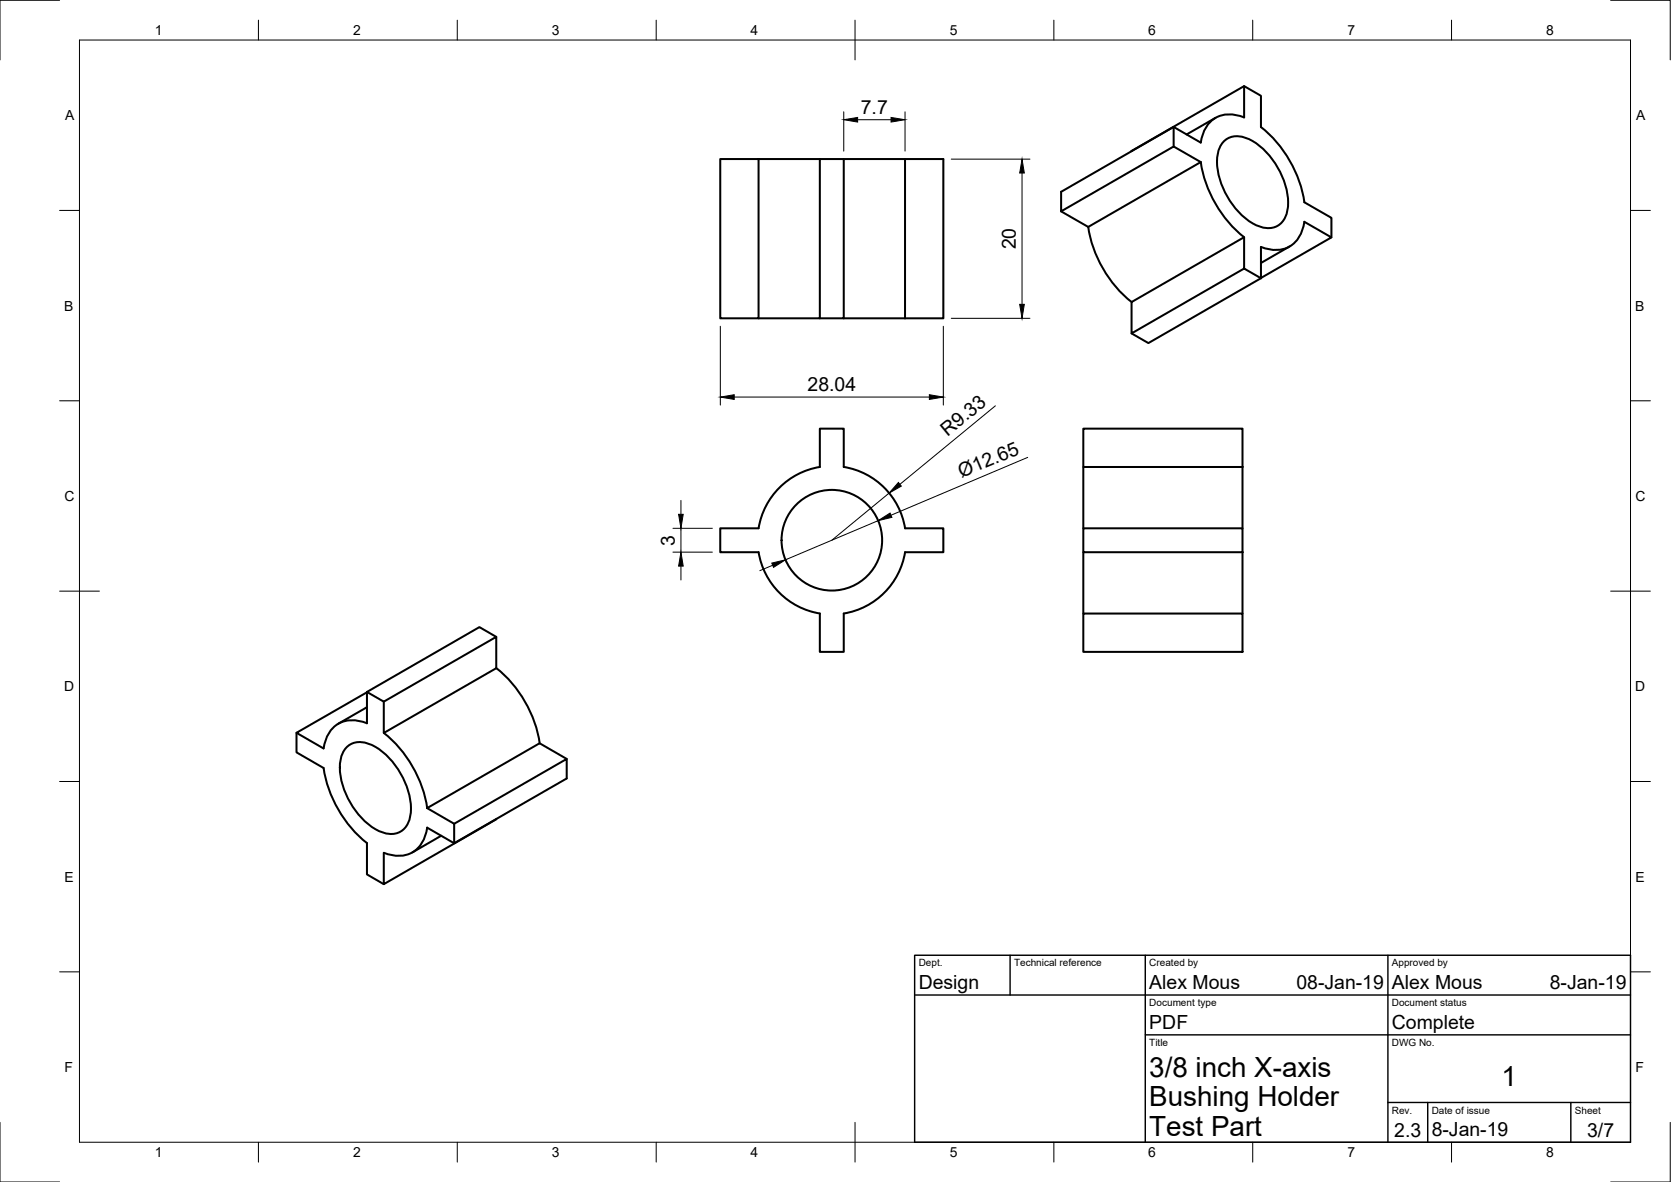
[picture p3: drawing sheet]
<svg xmlns="http://www.w3.org/2000/svg" width="420mm" height="297mm" viewBox="0 0 420 297" stroke-linecap="round" stroke-linejoin="round" font-family="sans-serif">
<!-- layer: Visible -->
<g fill="none" stroke="#000" stroke-width=".51">
<path d="M190.7 40h-9.6v40h9.6v-40h15.4M212.2 40h-6.1v40h-15.4M227.6 40h-15.4v40h-6.1M284.5 38l28.3-16.4 4.3 2.5v7.8a30.2 30.2 0 0 1 10.9 18.9l6.8 3.9v5M295.1 31.9v4.9M305.6 29.6l-7.2 4.2M307.6 35.6a5.1 5.1 0 0 1 6.2-.7 19.1 19.1 0 0 1 10 17.3 5.1 5.1 0 0 1-7.7 4.5 19.1 19.1 0 0 1-10-17.3 6.5 6.5 0 0 1 1.5-3.8zM312.8 21.6v7.9M312.8 29.5a7.5 7.5 0 0 0-9.1 1.8 9.9 9.9 0 0 0-1.8 4.5l-6.8-3.9-28.3 16.3v4.9l28.3-16.3 6.8 3.9M266.8 53.1l6.8 3.9M273.6 57a30.2 30.2 0 0 0 10.9 18.9M301.9 40.7l-28.3 16.3"/>
<path d="M301.9 40.7a30.2 30.2 0 0 0 10.9 18.9M212.2 80h15.4v-40h9.6v40h-9.6M312.8 67.5v-7.9l-28.3 16.3v7.9l28.3-16.3 4.3 2.4M317.1 69.9l17.7-10.2-6.8-4a7.5 7.5 0 0 1-6.2 7.1 9.7 9.7 0 0 1-4.7-.7v7.8M317.1 69.9l-28.3 16.3-4.3-2.4M324.3 61.9l-7.2 4.2M206.1 117.4v-9.7h6.1v9.6a18.7 18.7 0 0 1 15.4 15.5h9.6v6h-9.6M206.2 117.3a18.7 18.7 0 0 0-15.5 15.5h-9.6v6h9.6M272.4 117.4v15.4M272.4 107.7h40v9.7h-40zM312.4 117.4v15.4M190.7 138.8a18.7 18.7 0 0 0 15.5 15.4"/>
<path d="M227.6 138.8a18.7 18.7 0 0 1-15.4 15.4v9.6h-6.1v-9.6M272.4 138.8v15.4M272.4 132.8h40v6h-40zM312.4 138.8v15.4M272.4 154.2h40v9.6h-40zM92.3 174l-17.8 10.2 6.9 3.9a7.5 7.5 0 0 1 6.1-7 9.7 9.7 0 0 1 4.8 .7M92.3 177.7l-7.2 4.2M124.8 167.9l-28.3 16.3v-7.9M124.8 167.9v-7.9l-28.3 16.3-4.2-2.4M124.8 160l-4.3-2.4-28.2 16.3v7.9M124.8 167.9a30.2 30.2 0 0 1 10.9 18.9M74.5 184.2v4.9l6.9 3.9a30.2 30.2 0 0 0 10.9 18.9v7.8l4.2 2.5"/>
<path d="M87.1 187.9a5.1 5.1 0 0 1 6.2-.8 19.1 19.1 0 0 1 10 17.3 5.1 5.1 0 0 1-7.8 4.5 19.1 19.1 0 0 1-10-17.3 6.5 6.5 0 0 1 1.6-3.7zM96.5 184.2a30.2 30.2 0 0 1 10.9 18.9M142.5 190.7l-6.8-3.9-28.3 16.3M107.4 203.1l6.8 3.9M110.9 210l-7.2 4.2M114.2 207v4.9M124.8 205.8l-28.3 16.4v-7.9a7.5 7.5 0 0 0 9.2-1.8 9.8 9.8 0 0 0 1.7-4.5l6.8 3.9 28.3-16.3v-4.9l-28.3 16.3"/>
<circle cx="209.2" cy="135.8" r="12.6"/>
</g>
<!-- layer: Border -->
<g fill="none" stroke="#000" stroke-width=".25">
<path d="M15 .1h-15v15M20 10.1h390v276.9h-390zM65 5.1v5M115 5.1v5M165 5.1v5M215 5.1v10M265 5.1v5M315 5.1v5M365 5.1v5M405 .1h15v15M15 52.9h5M410 52.9h5"/>
<path d="M15 100.7h5M410 100.7h5M15 148.6h10M405 148.6h10M15 196.4h5M410 196.4h5M15 244.2h5M410 244.2h5M0 282.1v14.9h15M65 287v5M115 287v5M165 287v5"/>
<path d="M215 282.1v9.9M265 287v5M315 287v5M365 287v5M420 282.1v14.9h-15"/>
</g>
<!-- layer: TitleBlock -->
<path d="M230 240.1h180v46.9h-180zM230 250h180M254 240.1v9.9M288 240.1v46.9M349 240.1v46.9M288 260.1h122M349 277.1h61M359 277.1v9.9M395 277.1v9.9" fill="none" stroke="#000" stroke-width=".36"/>
<!-- layer: Dimensions -->
<g fill="none" stroke="#000" stroke-width=".25">
<path d="M212.2 28.1v9.9M215.6 30.1h8.4M227.6 28.1v9.9M239.2 40h19.8M257 43.5v33M239.2 80h19.8M181.1 82v19.8M184.6 99.8h49.1M237.2 82v19.8M250.3 102l-24 19.7M258.4 114.9l-34.4 14.6M169.2 132.8h9.9"/>
<path d="M169.2 138.8h9.9M171.2 125.8v3.5M171.2 132.8v6M220.8 130.8l-23.3 9.9M223.6 123.9l-14.5 11.9M171.2 142.3v3.5M194.3 142.1l-3.2 1.3"/>
</g>
<path d="M212.2 30.1l3.4-.6v1.2zM224 29.5l3.6 .6-3.6 .6zM257 40l.6 3.5h-1.2zM256.4 76.5h1.2l-.6 3.5zM181.1 99.8l3.5-.6v1.2zM233.7 99.2l3.5 .6-3.5 .6zM170.6 129.3h1.2l-.6 3.5zM220.8 130.8l3-1.9 .5 1.1zM225.9 121.2l.7 1-3 1.7zM171.2 138.8l.6 3.5h-1.2zM194.1 141.5l3.4-.8-3 1.9z" fill="#000" stroke="#000" stroke-width=".25"/>
<g font-size="7">
<text x="289" y="270.6">3/8 inch X-axis</text>
<text x="377.5" y="273">1</text>
<text x="289" y="278.1">Bushing Holder</text>
<text x="289" y="285.5">Test Part</text>
</g>
<g font-size="4.9">
<text x="216.5" y="28.6">7.7</text>
<text x="255.4" y="62.7" transform="rotate(-90 255.4 62.7)">20</text>
<text x="203.1" y="98.2">28.04</text>
<text x="238.2" y="109.9" transform="rotate(-39 238.2 109.9)">R9.33</text>
<text x="241.8" y="120.2" transform="rotate(-23 241.8 120.2)">Ø12.65</text>
<text x="169.7" y="137.1" transform="rotate(-90 169.7 137.1)">3</text>
<text x="231" y="248.5">Design</text>
<text x="289" y="248.5">Alex Mous</text>
<text x="326" y="248.5">08-Jan-19</text>
<text x="350" y="248.5">Alex Mous</text>
<text x="389.7" y="248.5">8-Jan-19</text>
<text x="289" y="258.6">PDF</text>
<text x="350" y="258.6">Complete</text>
<text x="350.6" y="285.7">2.3</text>
<text x="360" y="285.5">8-Jan-19</text>
<text x="399.1" y="285.7">3/7</text>
</g>
<g font-size="3.5">
<text x="39" y="8.8">1</text>
<text x="88.8" y="8.8">2</text>
<text x="138.8" y="8.8">3</text>
<text x="188.7" y="8.8">4</text>
<text x="238.8" y="8.8">5</text>
<text x="288.7" y="8.8">6</text>
<text x="338.8" y="8.8">7</text>
<text x="388.8" y="8.8">8</text>
<text x="16.4" y="30.2">A</text>
<text x="411.4" y="30.2">A</text>
<text x="16.2" y="78">B</text>
<text x="411.2" y="78">B</text>
<text x="16.2" y="125.9">C</text>
<text x="411.2" y="125.9">C</text>
<text x="16.2" y="173.7">D</text>
<text x="411.2" y="173.7">D</text>
<text x="16.2" y="221.6">E</text>
<text x="411.2" y="221.6">E</text>
<text x="16.2" y="269.4">F</text>
<text x="411.2" y="269.4">F</text>
<text x="39" y="290.8">1</text>
<text x="88.8" y="290.8">2</text>
<text x="138.8" y="290.8">3</text>
<text x="188.7" y="290.8">4</text>
<text x="238.8" y="290.8">5</text>
<text x="288.7" y="290.8">6</text>
<text x="338.8" y="290.8">7</text>
<text x="388.8" y="290.8">8</text>
</g>
<g font-size="2.5">
<text x="231" y="242.9">Dept.</text>
<text x="255" y="242.9">Technical reference</text>
<text x="289" y="242.9">Created by</text>
<text x="350" y="242.9">Approved by</text>
<text x="289" y="252.8">Document type</text>
<text x="350" y="252.8">Document status</text>
<text x="289" y="262.9">Title</text>
<text x="350" y="262.9">DWG No.</text>
<text x="350" y="279.9">Rev.</text>
<text x="360" y="279.9">Date of issue</text>
<text x="396" y="279.9">Sheet</text>
</g>
</svg>
